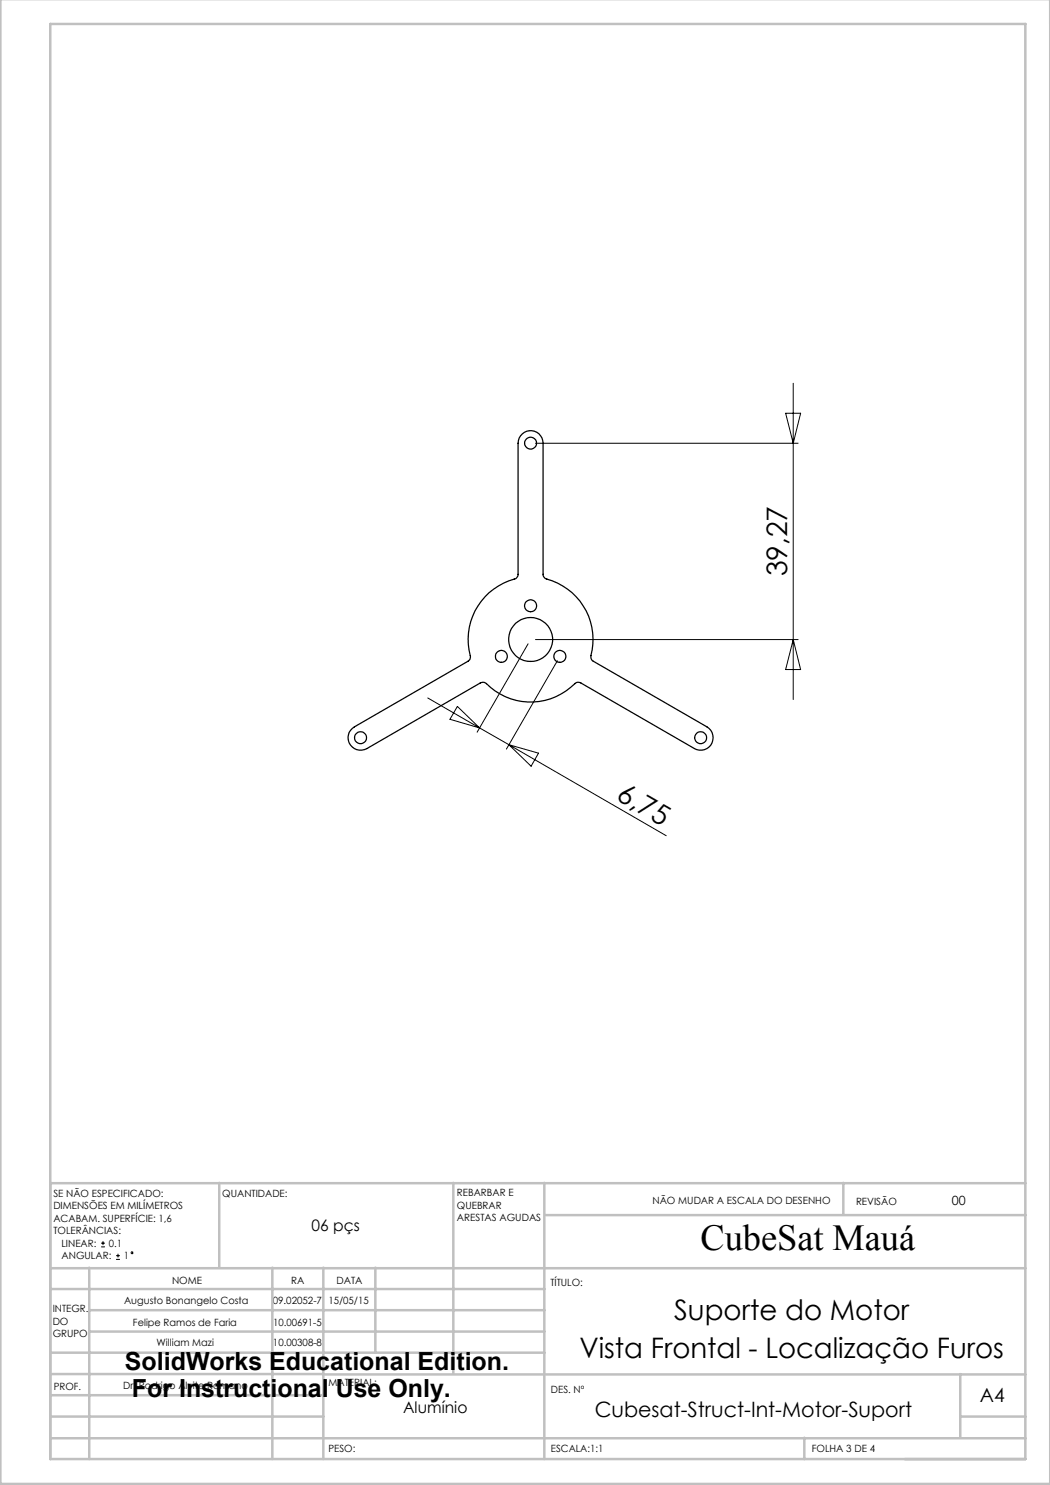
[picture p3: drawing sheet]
<svg xmlns="http://www.w3.org/2000/svg" width="210mm" height="297mm" viewBox="0 0 210 297" stroke-linecap="round" stroke-linejoin="round" font-family="sans-serif">
<g fill="none" stroke="#000" stroke-width=".2">
<path d="M158.6 76.7v63.2M107.1 88.6h52.5M157.1 82.7h3l-1.5 5.9zM85.5 139.6l10.4 6M105.6 128.8l-10.2 17.6M107.1 127.9h52.5M111.5 132.1l-10.2 17.7M158.6 127.9l1.5 6h-3zM91.5 141.3l4.4 4.3-5.9-1.7zM95.9 145.6l5.9 3.3M101.8 148.9l31.4 18.2M101.8 148.9l5.9 1.7-1.5 2.6z"/>
<path d="M20.2 249.4h.8M20.2 248.6h.8M20.6 248.2v.8M23.2 251.9h.8M23.2 251.1h.8M23.6 250.8v.7"/>
<circle cx="26.4" cy="250.5" r=".19"/>
</g>
<g fill="none" stroke="#c0c0c0" stroke-width=".5">
<path d="M.1 -.1v296.9h209.9v-296.9M10.1 4.8h195v287h-195zM10.1 236.6h195M43.9 236.6v16.9M90.7 236.6v38.2M108.9 236.6v55.2M168.7 236.6v6.3M10.1 257.8h98.8M10.1 253.6h195M17.9 253.5v38.3M54.5 253.5v38.3M64.7 253.5v38.3"/>
<path d="M75.1 253.5v17M108.9 243h96.2M10.1 270.5h98.8M10.1 279h54.6M10.1 274.8h54.6M17.9 266.3h91M17.9 262h91M64.7 274.9h140.4M192.1 274.8v12.7M10.1 283.3h54.6M10.1 287.7h195M160.9 287.5v4.3"/>
<path d="M192.1 283.3h13"/>
</g>
<g fill="none" stroke="#000" stroke-width=".25">
<path d="M104.5 86.8a2.49 2.49 0 0 1 2.7-.4 2.49 2.49 0 0 1 1.4 2.2v26.3a1.01 1.01 0 0 0 .8 .9 12.6 12.6 0 0 1 8.8 15.6l.3 .8 22.9 13.2a2.51 2.51 0 0 1 .9 3.4 2.51 2.51 0 0 1-3.4 .9l-22.7-13.1a.96 .96 0 0 0-1.2 .1 12.6 12.6 0 0 1-18-.1l-.4-.1-.5 .1-22.7 13.1a2.51 2.51 0 0 1-3.4-.9 2.51 2.51 0 0 1 .9-3.4l22.7-13.1a1 1 0 0 0 .5-1.2 12.6 12.6 0 0 1 9.1-15.4l.4-.7v-26.4a2.41 2.41 0 0 1 .9-1.8z"/>
<circle cx="106.1" cy="88.6" r="1.19"/>
<circle cx="100.3" cy="131.3" r="1.19"/>
<circle cx="106.1" cy="121.1" r="1.2"/>
<circle cx="106.1" cy="127.9" r="4.4"/>
<circle cx="112" cy="131.3" r="1.2"/>
<circle cx="72.1" cy="147.5" r="1.19"/>
<circle cx="140.1" cy="147.5" r="1.19"/>
</g>
<text font-size="7.3" x="140.1" y="249.9">CubeSat Mauá</text>
<g font-size="5.6">
<text x="157.4" y="115.3" transform="rotate(-90 157.4 115.3)">39,27</text>
<text x="123.1" y="159.8" transform="rotate(30 123.1 159.8)">6,75</text>
<text x="134.8" y="264">Suporte do Motor</text>
<text x="115.9" y="271.5">Vista Frontal - Localização Furos</text>
</g>
<g font-size="5">
<text x="25" y="274">SolidWorks Educational Edition.</text>
<text x="26.4" y="279.5">For Instructional Use Only.</text>
</g>
<text font-size="4.2" x="118.9" y="283.4">Cubesat-Struct-Int-Motor-Suport</text>
<text font-size="3.9" x="196" y="280.4">A4</text>
<g font-size="3.2">
<text x="62.3" y="246.2">06 pçs</text>
<text x="80.6" y="282.7">Alumínio</text>
</g>
<text font-size="2.5" x="190.4" y="240.9">00</text>
<g font-size="2">
<text x="10.7" y="239.4">SE NÃO ESPECIFICADO:</text>
<text x="44.5" y="239.4">QUANTIDADE:</text>
<text x="91.4" y="239.3">REBARBAR E</text>
<text x="10.7" y="241.9">DIMENSÕES EM MILÍMETROS</text>
<text x="10.7" y="244.4">ACABAM. SUPERFÍCIE: 1,6</text>
<text x="91.4" y="241.8">QUEBRAR</text>
<text x="91.4" y="244.3">ARESTAS AGUDAS</text>
<text x="130.5" y="240.8">NÃO MUDAR A ESCALA DO DESENHO</text>
<text x="171.2" y="241">REVISÃO</text>
<text x="10.7" y="246.9">TOLERÂNCIAS:</text>
<text x="12.3" y="249.4">LINEAR:</text>
<text x="12.3" y="251.9">ANGULAR:</text>
<text x="21.8" y="249.4">0.1</text>
<text x="24.8" y="251.9">1</text>
<text x="34.4" y="256.8">NOME</text>
<text x="58.3" y="256.7">RA</text>
<text x="67.3" y="256.7">DATA</text>
<text x="110.1" y="257.1">TÍTULO:</text>
<text x="10.5" y="262.4">INTEGR.</text>
<text x="24.8" y="260.9">Augusto Bonangelo Costa</text>
<text x="54.5" y="260.7">09.02052-7</text>
<text x="65.7" y="260.7">15/05/15</text>
<text x="10.5" y="264.9">DO</text>
<text x="10.5" y="267.4">GRUPO</text>
<text x="26.6" y="265.1">Felipe Ramos de Faria</text>
<text x="31.3" y="269.2">William Mazi</text>
<text x="54.6" y="269.2">10.00308-8</text>
<text x="54.6" y="265.1">10.00691-5</text>
<text x="10.7" y="277.9">PROF.</text>
<text x="24.6" y="277.8">Dr. Rodrigo Alvite Romano</text>
<text x="65.7" y="277.3">MATERIAL:</text>
<text x="110.2" y="278.5">DES. Nº</text>
<text x="65.7" y="290.3">PESO:</text>
<text x="110.2" y="290.5">ESCALA:1:1</text>
<text x="162.4" y="290.4">FOLHA 3 DE 4</text>
</g>
</svg>
